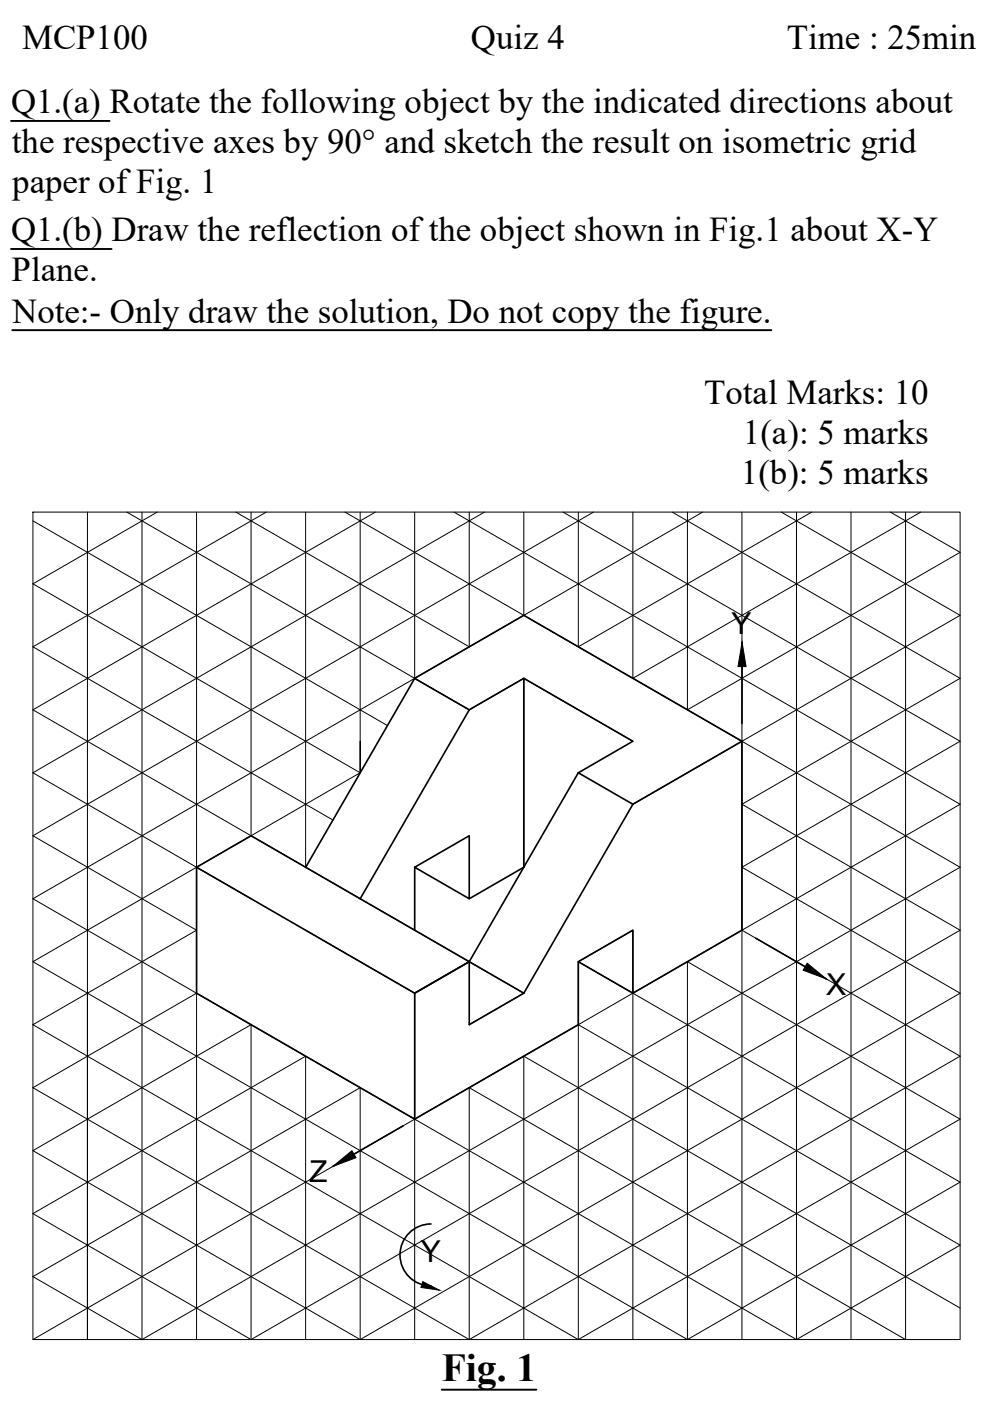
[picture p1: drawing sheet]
<svg xmlns="http://www.w3.org/2000/svg" width="210mm" height="297mm" viewBox="0 0 210 297" stroke-linecap="round" stroke-linejoin="round" font-family="sans-serif">
<!-- layer: 0 -->
<g fill="none" stroke="#000" stroke-width=".21">
<path d="M7 108.6h196.6v175.4h-196.6zM7 110.4l75.2 43.4M18.5 108.6v175.4M26.9 108.6l72.6 41.9 11.6-6.7M30.1 108.6v175.4M33.3 108.6l-26.3 15.2 69.4 40-69.4 40.1 138.8 80.1M41.7 108.6v175.4M50 108.6l49.5 28.5v-28.5M53.2 108.6v68.6M56.5 108.6l-49.5 28.5 63.6 36.8M64.8 108.6v75.3M73.1 108.6l130.5 75.3-173.5 100.1"/>
<path d="M76.4 108.6v55.3v-6.7M79.6 108.6l-72.6 41.9 104.1 60.1-11.6 6.7M87.9 108.6v35.2M96.3 108.6l107.3 61.9-196.6 113.5M102.7 108.6l-95.7 55.2 46.2 26.8M111.1 108.6v21.9M119.4 108.6l84.2 48.6-46.3 26.7 46.3 26.7-127.2 73.4M122.6 108.6v28.5l49.5-28.5M125.8 108.6l-118.8 68.6 34.7 20-34.7 20.1 115.6 66.7M134.2 108.6v35.2l61-35.2M142.5 108.6l61.1 35.2-46.3 26.7 46.3 26.7-150.4 86.8M145.8 108.6v41.9l57.8-33.4-14.8-8.5"/>
<path d="M149 108.6l-142 82 161.9 93.4M157.3 108.6v175.4M165.6 108.6l38 21.9-69.4 40M168.9 108.6v175.4M180.4 108.6v175.4M192 108.6v175.4l-92.5-53.4v53.4M111.1 143.8v40.1M111.1 143.8l23.1 13.4M64.8 197.2l23.1 13.4M76.4 190.6h.1M157.3 197.2l46.3 26.7-104.1 60.1M41.7 210.6l-34.7 20 92.5 53.4"/>
<path d="M87.9 210.6v73.4M99.5 203.9l-11.6 6.7M122.6 203.9v80.1M122.6 203.9l11.6-6.7v86.8M122.6 203.9l81 46.7-57.8 33.4M122.6 217.3l81 46.7-34.7 20M203.6 277.3l-92.5-53.4v60.1M30.1 284l-23.1-13.3 69.4-40.1v53.4M53.2 284l-46.2-26.7 57.8-33.4v60.1M53.2 284v-66.7l-46.2 26.7 69.4 40M122.6 284l81-46.7-57.8-33.4v80.1"/>
</g>
<g fill="none" stroke="#000" stroke-width=".35">
<path d="M157.3 136.2v17.2M87.9 143.8l23.2-13.3 46.2 26.7M99.5 150.5h.1M99.5 150.5l11.6-6.7 23.1 13.4-11.6 6.7M99.5 150.5l-11.6-6.7-23.1 40.1M99.5 150.5l-23.1 40.1M111.1 143.8v40.1l-11.6 6.7M157.3 157.2l-23.1 13.3-23.1 40.1M157.3 157.2v40l-23.1 13.4v-13.4l-11.6 6.7v13.4l-34.7 20M122.6 163.8l11.6 6.7M122.6 163.8l-23.1 40.1-46.3-26.7-11.5 6.7M41.7 183.9l46.2 26.7v26.7l-46.2-26.7z"/>
<path d="M87.9 183.9l11.6 6.7v-13.4l-11.6 6.7v13.3M160.2 198.9l15 8.6M87.9 210.6l11.6-6.7 11.6 6.7-11.6 6.7v-13.4zM122.6 203.9l11.6 6.7M85.5 238.7l-14.9 8.6M91.4 259.5a6.6 6.6 0 0 0-6.6 6.6 6.6 6.6 0 0 0 6.6 6.5"/>
</g>
<path d="M157.3 136.2l.9 5.1h-1.7zM171.1 204.2l4.1 3.3-4.9-1.8zM70.6 247.3l4-3.3 .9 1.5zM89.6 271.7l3.6 1.8-4-.5z" fill="#000" stroke="#000" stroke-width=".21"/>
<path d="M2.3 25.6h20.9M2.3 52.8h21.4M2.6 70h161M93.7 294.6h20" fill="none" stroke="#000" stroke-width=".4"/>
<text font-size="8.4" x="93.7" y="292.8">Fig. 1</text>
<g font-size="7.4">
<text x="4.7" y="10.3">MCP100</text>
<text x="99.9" y="10.5">Quiz 4</text>
<text x="166.8" y="10.5">Time : 25min</text>
<text x="2.3" y="24">Q1.(a) Rotate the following object by the indicated directions about</text>
<text x="2.5" y="32.5">the respective axes by 90° and sketch the result on isometric grid</text>
<text x="2.6" y="41">paper of Fig. 1</text>
<text x="2.3" y="51.2">Q1.(b) Draw the reflection of the object shown in Fig.1 about X-Y</text>
<text x="2.5" y="59.6">Plane.</text>
<text x="2.6" y="68.4">Note:- Only draw the solution, Do not copy the figure.</text>
<text x="149.3" y="85.6">Total Marks: 10</text>
<text x="157.5" y="94.1">1(a): 5 marks</text>
<text x="157.1" y="102.5">1(b): 5 marks</text>
</g>
<g font-size="6.4">
<text x="155.1" y="134.5">Y</text>
<text x="175.2" y="210.9">X</text>
<text x="65.5" y="250.7">Z</text>
<text x="89.2" y="267.5">Y</text>
</g>
</svg>
